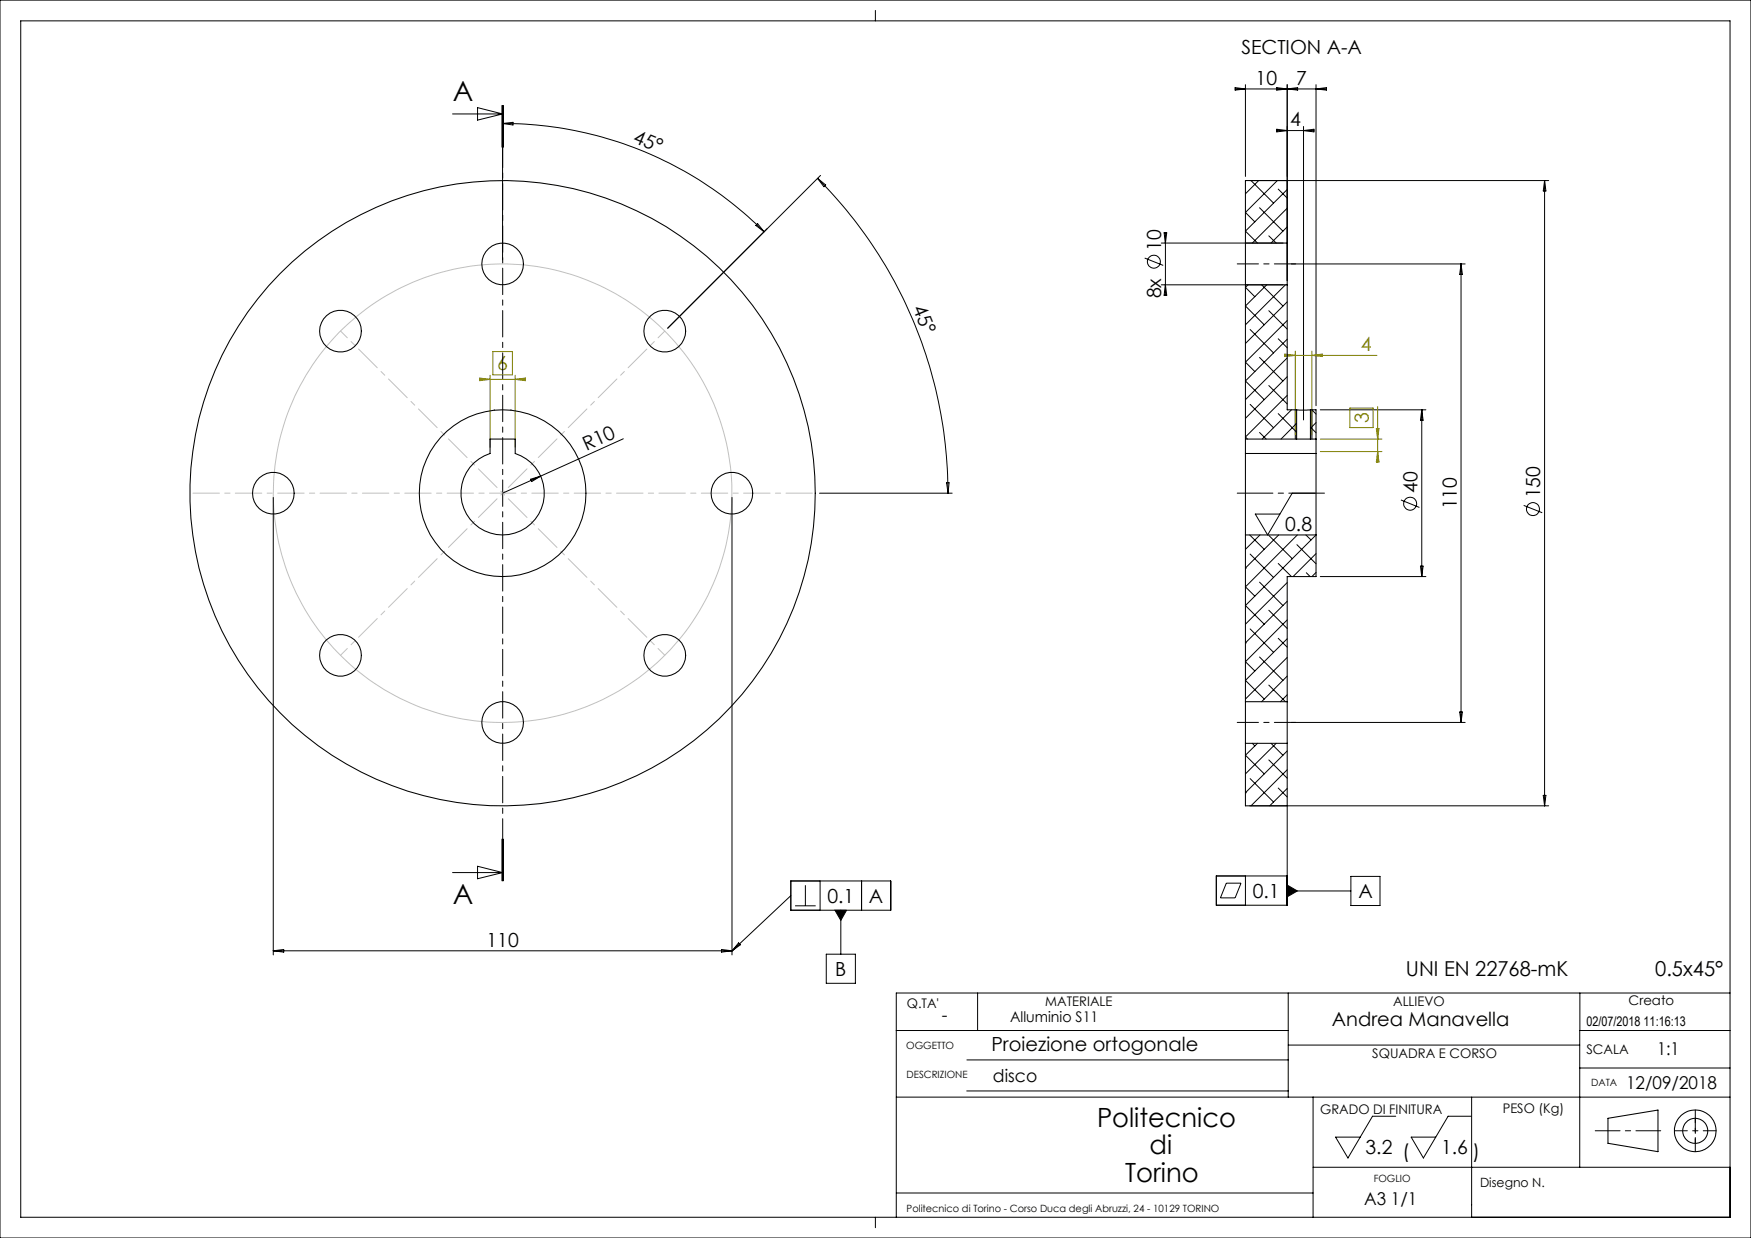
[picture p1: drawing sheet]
<svg xmlns="http://www.w3.org/2000/svg" width="420mm" height="297mm" viewBox="0 0 420 297" stroke-linecap="round" stroke-linejoin="round" font-family="sans-serif">
<g fill="none" stroke="#000" stroke-width=".25">
<path d="M298.7 58.3v10M298.7 58.3v-15h10.1v15M298.7 58.3h10.1M308.8 58.3v10M298.7 68.3v40.5M298.7 68.3h10.1M308.8 68.3v30h2.2M311 98.3h3.3M311 98.3v7M314.3 98.3h1.4v10.5M314.3 98.3v7M117.5 105.3h6.1v3.5a10 10 0 0 1 5.1 15.4 10 10 0 0 1-16.2 0 10 10 0 0 1 5-15.4z"/>
<path d="M298.7 108.8v19.5M298.7 105.3h12.3M298.7 108.8h17M311 105.3h3.3M314.3 105.3h1.4M315.7 108.8v19.5M298.7 128.3v40M298.7 128.3h17M315.7 128.3v10h-6.9v30M298.7 168.3v10M298.7 178.3v15h10.1v-15M298.7 178.3h10.1"/>
<path d="M298.7 168.3h10.1M308.8 168.3v10M385.7 268.3l12-2v10l-12-2z"/>
<circle cx="81.7" cy="79.4" r="5"/>
<circle cx="120.6" cy="63.3" r="5"/>
<circle cx="159.5" cy="79.4" r="5"/>
<circle cx="65.6" cy="118.3" r="5"/>
<circle cx="120.5" cy="118.3" r="75"/>
<circle cx="120.6" cy="118.3" r="20"/>
<circle cx="175.6" cy="118.3" r="5"/>
<circle cx="81.7" cy="157.2" r="5"/>
<circle cx="159.5" cy="157.2" r="5"/>
<circle cx="120.6" cy="173.3" r="5"/>
<circle cx="406.6" cy="271.3" r="5"/>
<circle cx="406.6" cy="271.3" r="3"/>
</g>
<path d="M401.6 271.3h10M406.6 276.3v-10" fill="none" stroke="#000" stroke-width=".24" stroke-dasharray="6.3 1.3 1.3 1.3" stroke-dashoffset="3.3"/>
<path d="M382.6 271.3h15.7" fill="none" stroke="#000" stroke-width=".24" stroke-dasharray="6.3 1.3 1.3 1.3" stroke-dashoffset=".4"/>
<path d="M406.6 268.3v6" fill="none" stroke="#000" stroke-width=".24" stroke-dasharray="6.3 1.3 1.3 1.3" stroke-dashoffset="3"/>
<g fill="none" stroke="#000" stroke-width=".24">
<path d="M0 0h420v297h-420zM5 5h410v287h-410zM210 2.5v2.5M108.5 27.3h12M114.5 25.8l6 1.5-6 1.5zM120.4 25.3v10M120.5 28.6v33.7M120.5 29.6l2.5-.3v.7zM120.5 29.6a88.5 88.5 0 0 1 62.8 26M120.6 25.3v10M120.8 25.3v10M296.3 21.3h21.9"/>
<path d="M296.3 21l2.4 .3-2.4 .3zM298.7 20.3v22M306.2 31.3h9M306.2 31l2.6 .3-2.6 .3zM306.2 21l2.6 .3-2.6 .3zM308.8 20.3v47M308.8 21.3l2.5-.3v.6zM312.7 30.3v70.4M312.7 31.3l2.5-.3v.6zM315.7 20.3v77M315.7 21.3l2.5-.3v.6zM181.3 54.1l.4-.4 1.6 1.9z"/>
<path d="M196.1 42.8a107 107 0 0 1 31.3 75.5M196.1 42.8l1.9 1.6-.4 .4zM196.8 42.1l-36.6 36.6M278.6 58.3h29.2M279.2 55.8h.7l-.4 2.5zM279.5 55.8v15M299.8 43.3h71.7M300.1 43.3l5.4 5.4M301.9 43.3l-3.2 3.2M302.1 49.8l5.6 5.7M304.3 56.6l1.8 1.7M306.4 43.3l-7.7 7.7 2.3 2.2"/>
<path d="M306.6 45.4l2.2 2.1M308.8 45.5l-10.1 10 2.9 2.8M308.8 49.9l-8.4 8.4M308.8 54.4l-3.9 3.9M370.5 43.3v150M370.5 43.3l.3 2.5h-.6zM274.6 61.9l4.4 1.8M278.6 68.3h29.2M279.5 68.3l.4 2.5h-.7zM299.4 68.3l-.7 .6 2.3 2.3M299.9 79.1l5.6 5.6M302.6 68.3l5.1 5.1"/>
<path d="M303.8 68.3l-5.1 5.1 4.5 4.5M304.3 74.5l4.5 4.4M308.3 68.3l-9.6 9.6M308.8 72.4l-10.1 10M308.8 76.9l-10.1 10 2.3 2.2M309.7 63.3h41.7M350.4 63.3v110M350.4 63.3l.4 2.5h-.7zM118.6 98.3v.1M122.6 98.3v.1M299.9 97l5.6 5.6M302.1 85.8l5.6 5.6"/>
<path d="M304.3 92.5l4.5 4.4M306.6 99.2l4.4 4.5M306.6 81.3l2.2 2.1M308.8 81.4l-10.1 10 4.5 4.5M308.8 85.9l-10.1 10M308.8 90.4l-10.1 10M308.8 94.9l-10.1 9.9 .5 .5M309.8 98.3l-7 7M310.7 98.3v7M315.7 99.3l-1-1v7M316.7 98.3h25.3M341 98.3v40"/>
<path d="M341 98.3l.3 2.5h-.6zM65.5 119.3v109.8M127.3 115l2.4-.8-2.2 1.3zM129.7 114.2l-9.2 4.1M149.5 105.3l-19.8 8.9M175.6 119.3v109.8M196.6 118.3h31.8M227 115.8h.6l-.2 2.5zM302.1 103.7l1.6 1.6M311 101.6l-3.7 3.7M314.3 102.5l1.4 1.3M315.5 118.3h-5.5l-5.9 10-3-5h5.9"/>
<path d="M315.7 101.4l-1.4 1.4M336 119.9l4.5 1.8M298.7 136.3h.1M299.8 128.3l3.4 3.5M299.9 132.9l5.6 5.6M302.1 139.7l5.6 5.6M302.2 128.3l-3.5 3.5M304.3 128.4l5.7 5.7M306.6 135.2l3.2 3.1M306.7 128.3l-8 8M308.8 139.8l-10.1 10M311.1 130.7l4.6 4.6"/>
<path d="M311.2 128.3l-12.5 12.5 2.3 2.2M313.2 128.3l1.3 1.2M313.3 137.4l1 .9M315.7 128.3l-17 17 4.5 4.5M315.7 132.8l-5.5 5.5M315.7 137.3l-1 1M316.7 138.3h25.3M340.7 135.8h.6l-.3 2.5zM365.5 121.2l4.4 1.8M298.7 154.2h.1M299.9 150.9l5.6 5.6M302.1 157.6l5.6 5.6"/>
<path d="M304.3 146.4l4.5 4.4M306.6 153.1l2.2 2.2M308.8 144.2l-10.1 10M308.8 148.7l-10.1 10 2.3 2.3M308.8 153.2l-10.1 10 4.5 4.5M308.8 157.7l-10.1 10M300.4 178.3l.6 .7M301.6 178.3l-2.9 2.9 4.5 4.5M304.3 164.4l4 3.9M304.9 178.3l2.8 2.9M306.1 178.3l-7.4 7.4M308.8 162.2l-6.2 6.1"/>
<path d="M308.8 166.7l-1.7 1.6M309.7 173.3h41.7M350.1 170.8h.7l-.4 2.5zM298.7 190.2h.1M299.8 193.3h71.7M299.9 186.8l5.6 5.6M304.3 182.3l4.5 4.4M306.6 189.1l2.2 2.1M308.8 180.2l-10.1 10M308.8 184.7l-8.7 8.6M308.8 189.2l-4.2 4.1M308.8 193.3v22.8"/>
<path d="M370.2 190.8h.6l-.3 2.5zM108.5 209.3h12M114.5 207.8l6 1.5-6 1.5zM120.4 201.3v10M120.6 201.3v10M120.8 201.3v10zM189.7 211.3h23.9v7.1h-23.9zM189.7 214.9l-14.1 13.2M190.7 217.3h5M193.2 212.4v4.9M196.7 211.3v7.1M200.3 218.4h2.8l-1.4 2.4z"/>
<path d="M201.7 218.4v10.5M206.7 211.3v7.1M291.7 210.1h17v7.1h-17zM294.1 211.9h3.6l-1.4 3.5h-3.6zM298.7 210.1v7.1M308.8 212.3l2.4 1.4-2.4 1.5zM308.8 213.7h15.2M324 210.3h7v6.9h-7zM65.5 228.1h110.1M65.5 228.1l2.6-.3v.6zM173.1 227.8l2.5 .3-2.5 .3zM177.2 226.2l.4 .5-2 1.4z"/>
<path d="M198.2 228.9h7v7h-7zM234.5 238.2v9M309 238.2v25M379 238.2v9M415 238.2h-200v53.8M215 247.2h94M231.9 254.3h77.1M309 250.7h69.9M378.9 256.2h36.1M415 247.2h-36.1v32.8M215 263.2h200M231.9 261.7h77.1"/>
<path d="M315 263.2v28.8M334.8 267.8h-5.6l-5.9 10-2.9-5h5.9M352.9 267.8h-5.6l-5.9 10-2.9-5h5.9M353 263.2v28.8M210 292v2.5M215 286.2h100M315 280h100"/>
<circle cx="276.8" cy="62.8" r="1.55"/>
<circle cx="338.2" cy="120.8" r="1.55"/>
<circle cx="367.7" cy="122.1" r="1.55"/>
</g>
<circle cx="120.6" cy="118.3" r="55" fill="none" stroke="#c0c0c0" stroke-width=".24"/>
<path d="M296.8 63.3h14M296.8 173.3h14" fill="none" stroke="#000" stroke-width=".24" stroke-dasharray="15.2 1.3 1.3 1.3" stroke-dashoffset="10.1"/>
<path d="M296.8 118.3h20.9" fill="none" stroke="#000" stroke-width=".24" stroke-dasharray="15.2 1.3 1.3 1.3" stroke-dashoffset="6.7"/>
<path d="M120.6 25.3v186" fill="none" stroke="#000" stroke-width=".24" stroke-dasharray="6.3 1.3 1.3 1.3" stroke-dashoffset="1.6"/>
<path d="M45.6 118.3h150" fill="none" stroke="#c0c0c0" stroke-width=".24" stroke-dasharray="6.3 1.3 1.3 1.3" stroke-dashoffset="-.7"/>
<path d="M81.7 79.4l77.8 77.8M81.7 157.2l77.8-77.8" fill="none" stroke="#c0c0c0" stroke-width=".24" stroke-dasharray="6.3 1.3 1.3 1.3" stroke-dashoffset="4.1"/>
<g fill="none" stroke="#808000" stroke-width=".24">
<path d="M115.1 91h10.9M115.1 90.7l2.4 .3-2.4 .3zM117.5 90v17.3M118.2 84.3h4.7v5.6h-4.7zM123.6 90v17.3M123.6 91l2.4-.3v.6zM308.2 85.3h22.1M308.2 84.9l2.5 .4-2.5 .2zM310.7 84.2v20.1M314.7 84.2v20.1M314.7 85.3l2.5-.4v.6zM323.8 97.9h5.6v4.7h-5.6z"/>
<path d="M330.4 97.5v13.3M316.7 105.3h14.8M316.7 108.3h14.8M330.1 102.8h.7l-.4 2.5zM330.4 108.3l.4 2.5h-.7z"/>
</g>
<path d="M200.3 218.4l1.4 2.4 1.4-2.4zM308.8 212.3l2.4 1.4-2.4 1.5z" fill="#000"/>
<g font-size="6.7">
<text x="108.6" y="24.2">A</text>
<text x="108.6" y="216.9">A</text>
</g>
<g font-size="6.3">
<text x="263.1" y="270.4">Politecnico</text>
<text x="275.7" y="276.8">di</text>
<text x="269.9" y="283.7">Torino</text>
</g>
<g font-size="4.9">
<text x="337.2" y="234">UNI EN 22768-mK</text>
<text x="397" y="234.1">0.5x45°</text>
</g>
<g font-size="4.7">
<text x="297.8" y="13">SECTION A-A</text>
<text x="301.2" y="20.3">10</text>
<text x="310.9" y="20.3">7</text>
<text x="151.7" y="34.1" transform="rotate(23 151.7 34.1)">45°</text>
<text x="309.4" y="30.3">4</text>
<text x="278.5" y="60.2" transform="rotate(-90 278.5 60.2)">10</text>
<text x="278.5" y="71.6" transform="rotate(-90 278.5 71.6)">8x</text>
<text x="218.9" y="73.8" transform="rotate(67 218.9 73.8)">45°</text>
<text x="140.7" y="108.2" transform="rotate(-24 140.7 108.2)">R10</text>
<text x="340" y="118.3" transform="rotate(-90 340 118.3)">40</text>
<text x="369.4" y="119.5" transform="rotate(-90 369.4 119.5)">150</text>
<text x="349.5" y="122.2" transform="rotate(-90 349.5 122.2)">110</text>
<text x="308.3" y="127.3">0.8</text>
<text x="300.5" y="215.4">0.1</text>
<text x="325.8" y="215.5">A</text>
<text x="198.5" y="216.6">0.1</text>
<text x="208.4" y="216.6">A</text>
<text x="116.7" y="227.1">110</text>
<text x="200.3" y="234.2">B</text>
<text x="319.4" y="246.1">Andrea Manavella</text>
<text x="237.8" y="252.1">Proiezione ortogonale</text>
<text x="327.5" y="276.8">3.2 (</text>
<text x="345.6" y="276.8">1.6</text>
<text x="353.2" y="277.8">)</text>
</g>
<g font-size="4.7" fill="#808000">
<text x="119.3" y="88.9">6</text>
<text x="326.4" y="84.2">4</text>
<text x="328.3" y="101.5" transform="rotate(-90 328.3 101.5)">3</text>
</g>
<g font-size="4.2">
<text x="225.9" y="245.1">-</text>
<text x="397.5" y="253.2">1:1</text>
<text x="238.2" y="259.5">disco</text>
<text x="390.1" y="261.3">12/09/2018</text>
<text x="327.2" y="289">A3 1/1</text>
</g>
<text font-size="3.5" x="242.3" y="245.1">Alluminio S11</text>
<g font-size="3.2">
<text x="217.5" y="241.9">Q.TA'</text>
<text x="250.7" y="241.3">MATERIALE</text>
<text x="334.2" y="241.2">ALLIEVO</text>
<text x="390.7" y="241">Creato</text>
<text x="380.5" y="246.1">02/07/2018 11:16:13</text>
<text x="329.2" y="253.9">SQUADRA E CORSO</text>
<text x="380.5" y="252.9">SCALA</text>
<text x="316.7" y="267.2">GRADO DI FINITURA</text>
<text x="360.5" y="267">PESO (Kg)</text>
</g>
<text font-size="3.1" x="355" y="284.8">Disegno N.</text>
<g font-size="2.4">
<text x="217.4" y="251.7">OGGETTO</text>
<text x="217.4" y="258.7">DESCRIZIONE</text>
<text x="381.6" y="260.6">DATA</text>
<text x="329.5" y="283.6">FOGLIO</text>
<text x="217.4" y="290.7">Politecnico di Torino - Corso Duca degli Abruzzi, 24 - 10129 TORINO</text>
</g>
</svg>
